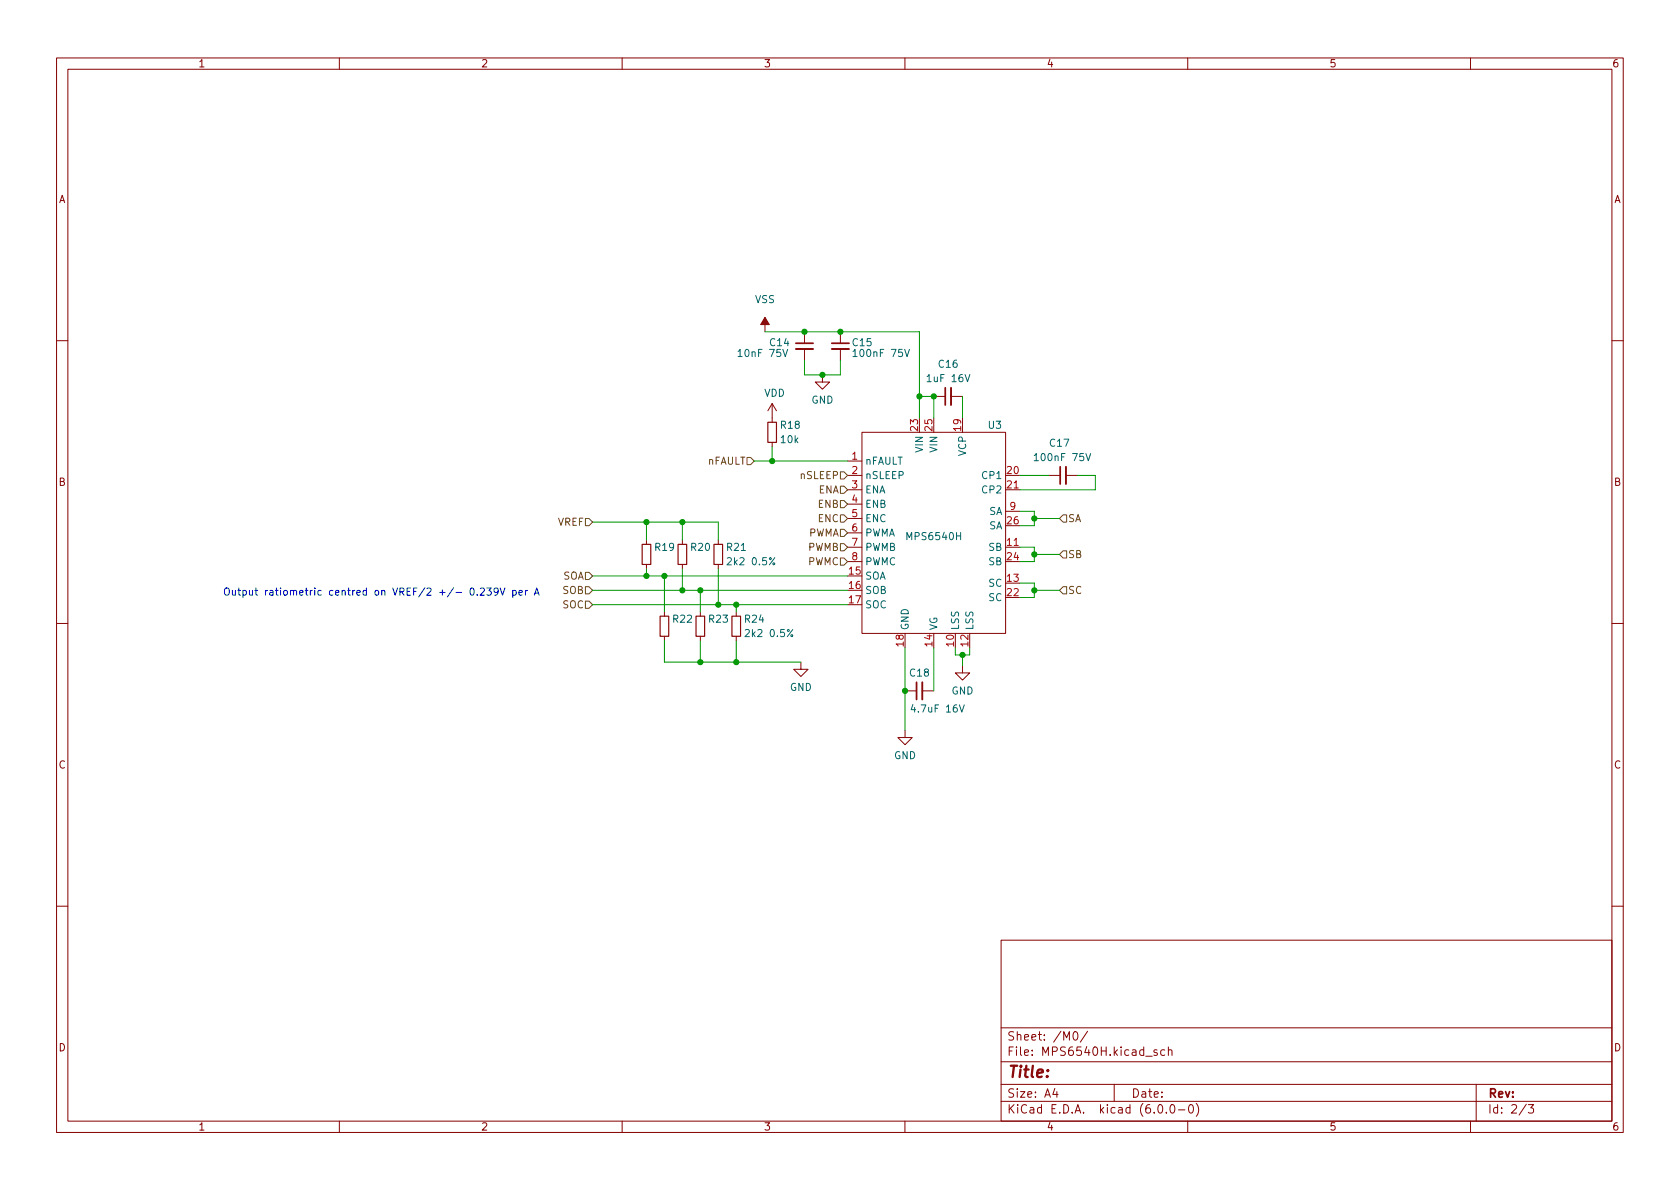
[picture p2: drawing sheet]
<svg xmlns="http://www.w3.org/2000/svg" width="297mm" height="210mm" viewBox="0 0 297 210" stroke-linecap="round" stroke-linejoin="round" font-family="sans-serif">
<g fill="none" stroke="#840000" stroke-width=".18">
<path d="M10 10.2h277v190.1h-277zM12 12.2h273v186.1h-273zM60 10.2v2M110 10.2v2M160 10.2v2M210 10.2v2M260 10.2v2M135.3 56.1v2.6M142.2 58.7v2M148.6 58.7v2M10 60.2h2M136.5 71.4v3.3"/>
<path d="M136.5 78.2v.8M136.5 71.4l-.7 1.2M136.5 71.4l.8 1.2M142.2 61.7v2M145.4 66.3v1.3h1.3l-1.3 1.2-1.3-1.2h1.3M148.6 61.7v2M152.4 76.4h25.4v35.6h-25.4zM165.1 70.1h2M168.1 70.1h2.1M285 60.2h2M114.3 95.5v.8M114.3 99.8v.8"/>
<path d="M120.6 95.5v.8M120.6 99.8v.8M127 95.5v.8M127 99.8v.8M149.9 84.1h2.5M149.9 81.5h2.5M149.9 96.8h2.5M149.9 86.6h2.5M149.9 89.1h2.5M149.9 91.7h2.5M149.9 94.2h2.5M149.9 99.3h2.5"/>
<path d="M177.8 96.8h2.5M177.8 86.6h2.5M177.8 90.4h2.5M185.4 84.1h2.1M188.5 84.1h2M10 110.2h2M117.5 108.2v.8M117.5 112.5v.8M123.8 108.2v.8M123.8 112.5v.8M130.2 108.2v.8M130.2 112.5v.8"/>
<path d="M141.6 117.1v1.3h1.3l-1.3 1.2-1.3-1.2h1.3M170.2 117.7v1.3h1.2l-1.2 1.3-1.3-1.3h1.3M285 110.2h2M160 129.2v1.2h1.3l-1.3 1.3-1.3-1.3h1.3M160 122.2h2.1M163.1 122.2h2M10 160.2h2M177 166.3h108v32h-108zM285 160.2h2M60 198.3v2M110 198.3v2M160 198.3v2"/>
<path d="M177 194.8h108M177 191.8h108M177 187.8h108M177 181.8h108M186.5 192.5l-.4 1h1M186.9 193v1M189.9 182.6l.2-.2a.81 .81 0 0 1 .6 .7 .81 .81 0 0 1-.3 .8h-.2a.81 .81 0 0 1-.3-1.3zM192.3 182.4l-1.3 1.9M197 191.8v3M202.6 186.8h1.1M204.6 185.7l-.4-.1-.2 .2 .1 .3 .5 .1v.4h-.6M204.9 195.4l.2-.1a.81 .81 0 0 1 .6 .7 .81 .81 0 0 1-.3 .8h-.2a.81 .81 0 0 1-.6-.6 .81 .81 0 0 1 .3-.8z"/>
<path d="M205.9 185.7l-.4-.1-.3 .3v.4l.2 .3h.5M206.2 196.7v.1M206.6 185.8l.2-.2 .3 .1 .1 .9M206.6 185.1v1.5M207.1 195.4l.1-.1a.81 .81 0 0 1 .6 .7 .81 .81 0 0 1-.3 .8h-.1a.81 .81 0 0 1-.6-.6 .81 .81 0 0 1 .3-.8zM208.4 196.3h1.1M210 198.3v2M210.4 195.4l.1-.1a.81 .81 0 0 1 .6 .7 .81 .81 0 0 1-.3 .8h-.2a.81 .81 0 0 1-.5-.6 .81 .81 0 0 1 .3-.8zM211.5 195.1a1.72 1.72 0 0 1 0 2.3M260 198.3v2M261 191.8v6.5M269.9 195.3l-1.3 1.9"/>
<path d="M270.2 195.3h1l-.6 .6 .5 .1v.7l-.2 .1h-.5l-.2-.1"/>
</g>
<path d="M135.8 74.7h1.5v3.5h-1.5zM113.5 96.3h1.6v3.5h-1.6zM119.9 96.3h1.5v3.5h-1.5zM126.2 96.3h1.6v3.5h-1.6zM116.7 109h1.5v3.5h-1.5zM123.1 109h1.5v3.5h-1.5zM129.4 109h1.5v3.5h-1.5z" fill="none" stroke="#840000" stroke-width=".2"/>
<path d="M140.7 61.7h3.1M147.1 61.7h3M168.1 68.6v3M188.5 82.5v3.1M163.1 120.6v3.1" fill="none" stroke="#840000" stroke-width=".33"/>
<path d="M140.7 60.7h3.1M147.1 60.7h3M167.1 68.6v3M187.5 82.5v3.1M162.1 120.6v3.1" fill="none" stroke="#840000" stroke-width=".3"/>
<g fill="none" stroke="#006464" stroke-width=".18">
<path d="M130.5 62.1l.4-.3v1.3M130.5 63.1h.7M138.4 61.8l.4 1.3 .5-1.3M150.8 62.1l.4-.3v1.3M150.8 63.1h.7M159.9 61.8l.5 1.3 .4-1.3M137 98.6l-1 1.3M182.9 80.6l.3-.4v1.3M182.9 81.5h.7M192 80.2l.4 1.3 .4-1.3M140.2 111.3l-1 1.3M169.6 124.6l.5 1.3 .4-1.3"/>
<circle cx="136.8" cy="99.7" r=".18"/>
<circle cx="140" cy="112.4" r=".18"/>
</g>
<path d="M135.3 56.1l.7 1.3h-1.5z" fill="#840000" stroke="#840000" stroke-width=".18"/>
<g fill="none" stroke="#725600" stroke-width=".18">
<path d="M103.5 91.7h.6l.7 .6-.7 .7h-.6zM132.1 80.9h.6l.6 .6-.6 .7h-.6zM148.6 86h.6l.7 .6-.7 .6h-.6zM148.6 83.4h.6l.7 .7-.7 .6h-.6zM148.6 93.6h.6l.7 .6-.7 .7h-.6zM148.6 98.7h.6l.7 .6-.7 .6h-.6zM148.6 91.1h.6l.7 .6-.7 .6h-.6zM148.6 96.1h.6l.7 .7-.7 .6h-.6zM148.6 88.5h.6l.7 .6-.7 .7h-.6zM188 97.4h.6v1.3h-.6l-.7-.7zM188 91.1h.6v1.2h-.6l-.7-.6zM103.5 106.3h.6l.7 .6-.7 .7h-.6z"/>
<path d="M103.5 103.8h.6l.7 .6-.7 .6h-.6zM103.5 101.2h.6l.7 .6-.7 .7h-.6zM188 103.8h.6v1.2h-.6l-.7-.6z"/>
</g>
<g fill="none" stroke="#0000c2" stroke-width=".18">
<path d="M83.3 104h.1a.68 .68 0 0 1 .5 .6 .68 .68 0 0 1-.5 .6 .84 .84 0 0 1-.1-1.2zM84.4 105.1v.1M84.9 104.1l.5-.1 .3 .3-.8 .9h.8M86.1 104h.8l-.5 .5 .4 .1v.5l-.2 .1-.5-.1M88.1 104.5l-.3 .3-.3-.1-.2-.2 .2-.5h.3l.2 .1a.84 .84 0 0 1-.3 1.1h-.2M88.4 104l.5 1.2 .4-1.2M90.7 104.5l.3-.1 .3 .2-.1 .6h-.5M90.7 104.4v1.3M91.8 104.8l.6-.1-.1-.2-.4-.1-.1 .2v.6h.5M92.9 104.4v.8M93.3 104.4l-.4 .2M94.5 105.2l.4-1.2 .4 1.2"/>
<path d="M94.6 104.9h.6"/>
</g>
<g fill="none" stroke="#009600" stroke-width=".18">
<path d="M135.3 58.7h27.3v15.2M136.5 79v2.5M142.2 63.7v2.6h6.4v-2.6M162.6 70.1h2.5v3.8M170.2 70.1v3.8M104.8 92.3h22.2v3.2M114.3 92.3v3.2M120.6 92.3v3.2M133.3 81.5h16.6M180.3 90.4h2.6v2.6h-2.6M180.3 96.8h2.6v2.5h-2.6M180.3 84.1h5.1"/>
<path d="M182.9 98h4.4M182.9 91.7h4.4M190.5 84.1h3.2v2.5h-13.4M104.8 104.4h45.1M104.8 101.8h45.1M104.8 106.9h45.1M114.3 100.6v1.2M117.5 101.8v6.4M117.5 113.3v3.8h24.1M120.6 100.6v3.8M123.8 104.4v3.8M123.8 113.3v3.8"/>
<path d="M127 100.6v6.3M130.2 106.9v1.3M130.2 113.3v3.8M160 114.5v14.7M165.1 114.5v7.7M168.9 114.5v1.3h2.5v-1.3M170.2 115.8v1.9M180.3 103.1h2.6v2.6h-2.6M182.9 104.4h4.4"/>
</g>
<g fill="#009600" stroke="#009600" stroke-width=".18">
<circle cx="117.5" cy="101.8" r=".46"/>
<circle cx="114.3" cy="101.8" r=".46"/>
<circle cx="123.8" cy="104.4" r=".46"/>
<circle cx="130.2" cy="106.9" r=".46"/>
<circle cx="120.6" cy="92.3" r=".46"/>
<circle cx="120.6" cy="104.4" r=".46"/>
<circle cx="114.3" cy="92.3" r=".46"/>
<circle cx="182.9" cy="104.4" r=".46"/>
<circle cx="170.2" cy="115.8" r=".46"/>
<circle cx="182.9" cy="98" r=".46"/>
<circle cx="182.9" cy="91.7" r=".46"/>
<circle cx="127" cy="106.9" r=".46"/>
<circle cx="162.6" cy="70.1" r=".46"/>
<circle cx="148.6" cy="58.7" r=".46"/>
<circle cx="136.5" cy="81.5" r=".46"/>
<circle cx="145.4" cy="66.3" r=".46"/>
<circle cx="142.2" cy="58.7" r=".46"/>
<circle cx="165.1" cy="70.1" r=".46"/>
<circle cx="130.2" cy="117.1" r=".46"/>
<circle cx="160" cy="122.2" r=".46"/>
<circle cx="123.8" cy="117.1" r=".46"/>
</g>
<text font-size="2.8" fill="#840000" x="178" y="190.6">Title:</text>
<g font-size="2.1" fill="#840000">
<text x="178" y="184">Sheet: /M0/</text>
<text x="178" y="186.7">File: MPS6540H.kicad_sch</text>
<text x="178" y="196.9">KiCad E.D.A. kicad (6.0.0-0)</text>
<text x="178" y="194.1">Size: A4</text>
<text x="200" y="194.1">Date:</text>
<text x="263" y="194.1">Rev:</text>
<text x="263" y="196.9">Id: 2/3</text>
</g>
<g font-size="1.8" fill="#840000">
<text x="35" y="11.9">1</text>
<text x="85" y="11.9">2</text>
<text x="135" y="11.9">3</text>
<text x="185" y="11.9">4</text>
<text x="235" y="11.9">5</text>
<text x="285" y="11.9">6</text>
<text x="10.3" y="35.9">A</text>
<text x="285.3" y="35.9">A</text>
<text x="10.3" y="85.9">B</text>
<text x="285.3" y="85.9">B</text>
<text x="10.3" y="135.9">C</text>
<text x="285.3" y="135.9">C</text>
<text x="10.3" y="185.9">D</text>
<text x="285.3" y="185.9">D</text>
<text x="35" y="199.9">1</text>
<text x="85" y="199.9">2</text>
<text x="135" y="199.9">3</text>
<text x="185" y="199.9">4</text>
<text x="235" y="199.9">5</text>
<text x="285" y="199.9">6</text>
</g>
<g font-size="1.8" fill="#006464">
<text x="133.5" y="53.6">VSS</text>
<text x="130.9" y="63.1">10nF 75V</text>
<text x="136.2" y="61.2">C14</text>
<text x="150.8" y="61.2">C15</text>
<text x="151.4" y="63.1">100nF 75V</text>
<text x="166" y="65">C16</text>
<text x="135.1" y="70.1">VDD</text>
<text x="143.4" y="71.4">GND</text>
<text x="164.2" y="67.6">1uF 16V</text>
<text x="138.1" y="75.8">R18</text>
<text x="174.8" y="75.8">U3</text>
<text x="138.1" y="78.4">10k</text>
<text x="152.9" y="82.2">nFAULT</text>
<text x="163.2" y="79.9" transform="rotate(-90 163.2 79.9)">VIN</text>
<text x="165.7" y="79.9" transform="rotate(-90 165.7 79.9)">VIN</text>
<text x="170.8" y="80.6" transform="rotate(-90 170.8 80.6)">VCP</text>
<text x="183.4" y="81.5">100nF 75V</text>
<text x="185.7" y="79">C17</text>
<text x="152.9" y="84.7">nSLEEP</text>
<text x="152.9" y="87.2">ENA</text>
<text x="152.9" y="89.8">ENB</text>
<text x="173.9" y="84.7">CP1</text>
<text x="173.9" y="87.2">CP2</text>
<text x="152.9" y="92.3">ENC</text>
<text x="152.9" y="94.9">PWMA</text>
<text x="160.6" y="95.5">MPS6540H</text>
<text x="174.8" y="93.6">SA</text>
<text x="174.8" y="91.1">SA</text>
<text x="115.9" y="97.4">R19</text>
<text x="122.2" y="97.4">R20</text>
<text x="128.6" y="97.4">R21</text>
<text x="129.1" y="99.9">2k2 0.5%</text>
<text x="152.9" y="97.4">PWMB</text>
<text x="152.9" y="99.9">PWMC</text>
<text x="174.8" y="97.4">SB</text>
<text x="174.8" y="99.9">SB</text>
<text x="152.9" y="102.5">SOA</text>
<text x="152.9" y="105">SOB</text>
<text x="152.9" y="107.6">SOC</text>
<text x="174.8" y="103.8">SC</text>
<text x="174.8" y="106.3">SC</text>
<text x="119" y="110.1">R22</text>
<text x="125.4" y="110.1">R23</text>
<text x="131.7" y="110.1">R24</text>
<text x="132.2" y="112.6">2k2 0.5%</text>
<text x="160.7" y="111.5" transform="rotate(-90 160.7 111.5)">GND</text>
<text x="165.7" y="111.5" transform="rotate(-90 165.7 111.5)">VG</text>
<text x="169.5" y="111.5" transform="rotate(-90 169.5 111.5)">LSS</text>
<text x="172.1" y="111.5" transform="rotate(-90 172.1 111.5)">LSS</text>
<text x="160.9" y="119.6">C18</text>
<text x="139.6" y="122.2">GND</text>
<text x="161.6" y="126">4.7uF 16V</text>
<text x="168.2" y="122.8">GND</text>
<text x="158.1" y="134.2">GND</text>
</g>
<g font-size="1.8" fill="#a90000">
<text x="162.3" y="76.2" transform="rotate(-90 162.3 76.2)">23</text>
<text x="164.8" y="76.2" transform="rotate(-90 164.8 76.2)">25</text>
<text x="169.9" y="76.2" transform="rotate(-90 169.9 76.2)">19</text>
<text x="150.6" y="81.3">1</text>
<text x="150.6" y="83.8">2</text>
<text x="178.1" y="83.8">20</text>
<text x="150.6" y="86.4">3</text>
<text x="150.6" y="88.9">4</text>
<text x="178.1" y="86.4">21</text>
<text x="150.6" y="91.4">5</text>
<text x="150.6" y="94">6</text>
<text x="178.1" y="92.7">26</text>
<text x="178.6" y="90.2">9</text>
<text x="150.1" y="101.6">15</text>
<text x="150.6" y="96.5">7</text>
<text x="150.6" y="99.1">8</text>
<text x="178.1" y="96.5">11</text>
<text x="178.1" y="99.1">24</text>
<text x="150.1" y="104.1">16</text>
<text x="150.1" y="106.7">17</text>
<text x="178.1" y="102.9">13</text>
<text x="178.1" y="105.4">22</text>
<text x="159.8" y="114.3" transform="rotate(-90 159.8 114.3)">18</text>
<text x="164.8" y="114.3" transform="rotate(-90 164.8 114.3)">14</text>
<text x="168.7" y="114.3" transform="rotate(-90 168.7 114.3)">10</text>
<text x="171.2" y="114.3" transform="rotate(-90 171.2 114.3)">12</text>
</g>
<g font-size="1.8" fill="#725600">
<text x="125" y="82.2">nFAULT</text>
<text x="141.5" y="84.7">nSLEEP</text>
<text x="144.7" y="87.2">ENA</text>
<text x="144.7" y="89.8">ENB</text>
<text x="98.6" y="93">VREF</text>
<text x="142.8" y="94.9">PWMA</text>
<text x="144.7" y="92.3">ENC</text>
<text x="188.8" y="92.3">SA</text>
<text x="142.8" y="99.9">PWMC</text>
<text x="142.8" y="97.4">PWMB</text>
<text x="188.8" y="98.7">SB</text>
<text x="99.5" y="107.6">SOC</text>
<text x="99.5" y="105">SOB</text>
<text x="99.5" y="102.5">SOA</text>
<text x="188.8" y="105">SC</text>
</g>
<text font-size="1.8" fill="#0000c2" x="39.4" y="105.3">Output ratiometric centred on VREF/2 +/- 0.239V per A</text>
</svg>
